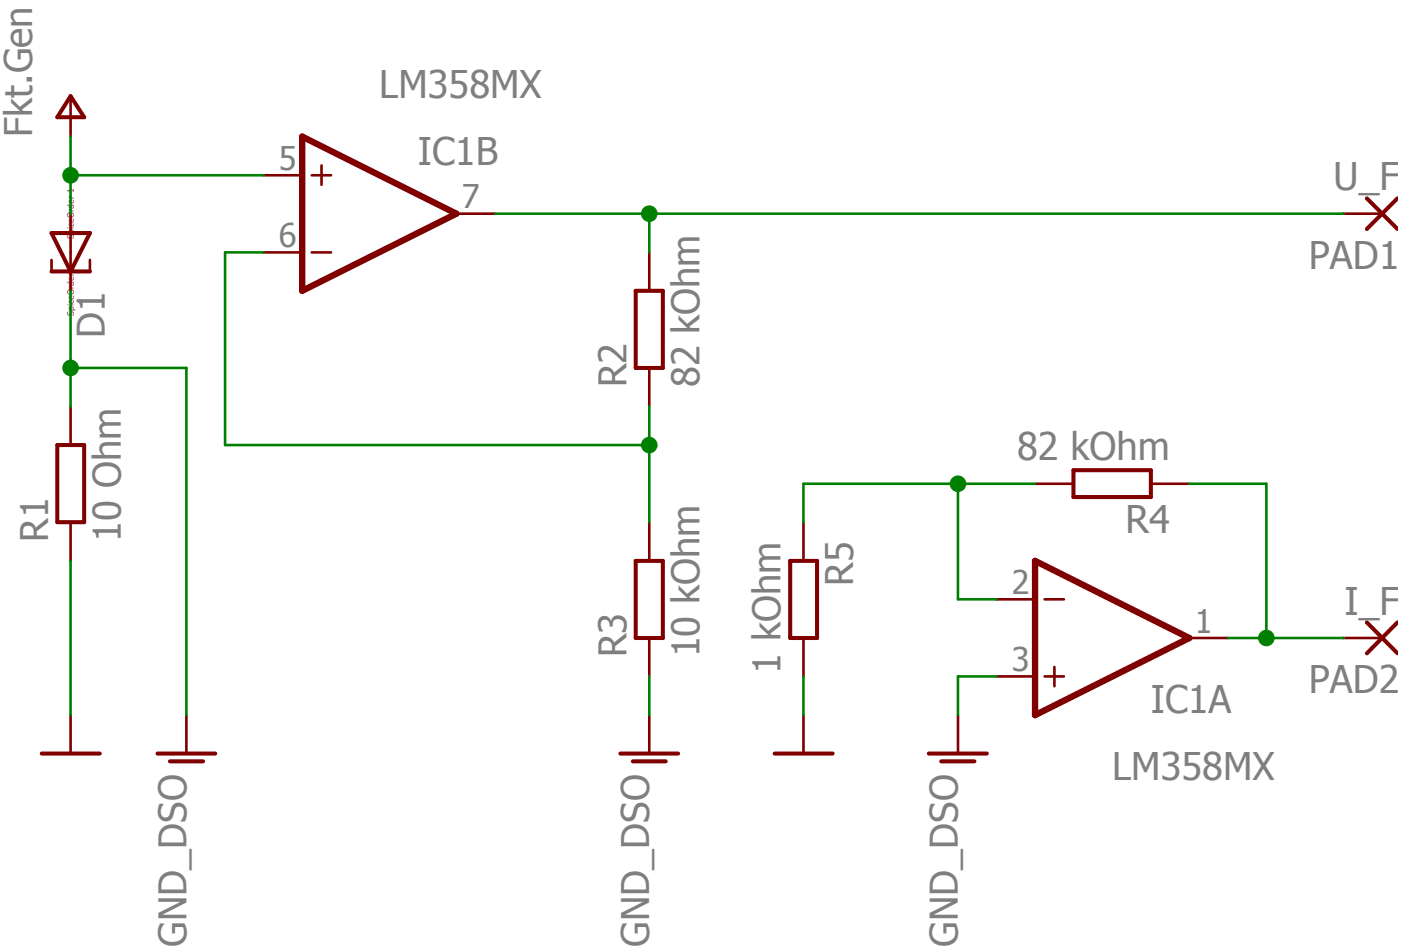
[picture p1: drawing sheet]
<svg xmlns="http://www.w3.org/2000/svg" width="205mm" height="140mm" viewBox="0 0 205 140" stroke-linecap="round" stroke-linejoin="round" font-family="sans-serif">
<g fill="none" stroke="#800000" stroke-width=".38">
<path d="M10.3 14.3v5.7M7.6 38.1v1.7M10.3 31.3v11.3M13.2 38.1v1.7M38.6 25.7h5.7M38.6 37h5.7M45.7 25.7h2.8M45.7 37h2.8M47.1 24.2v2.9M66.9 31.3h5.7M95.2 37v5.6M197 31.3h5.6"/>
<path d="M10.3 59.6v5.6M95.2 53.9v5.7M10.3 76.5v5.7M95.2 76.5v5.7M117.8 76.5v5.7M151.7 70.9h5.7M168.7 70.9h5.6M95.2 93.5v5.6M117.8 93.5v5.6M146.1 99.1h5.6M146.1 87.8h5.6M153.1 99.1h2.9"/>
<path d="M153.1 87.8h2.9M154.6 97.7v2.9M174.3 93.5h5.7M197 93.5h5.6M10.3 104.8v5.6M27.3 104.8v5.6M95.2 104.8v5.6M117.8 104.8v5.6M140.4 104.8v5.6"/>
</g>
<g fill="none" stroke="#800000" stroke-width=".59">
<path d="M10.3 14.1l2 3.1h-3.9zM7.6 34.2h5.6l-2.9 5.6zM7.6 39.8h5.6M200.4 29.1l4.5 4.5M204.9 29.1l-4.5 4.5M93.2 42.6h4v11.3h-4zM8.4 65.2h3.9v11.3h-3.9zM157.4 68.9h11.3v3.9h-11.3zM93.2 82.2h4v11.3h-4zM115.8 82.2h4v11.3h-4zM200.4 91.2l4.5 4.5M204.9 91.2l-4.5 4.5"/>
<path d="M6.1 110.4h8.5M23.1 110.4h8.5M24.9 111.6h4.9M91 110.4h8.4M92.8 111.6h4.8M113.6 110.4h8.5M136.2 110.4h8.5M138 111.6h4.9"/>
</g>
<path d="M44.3 20l22.6 11.3-22.6 11.3zM151.7 82.2l22.6 11.3-22.6 11.3z" fill="none" stroke="#800000" stroke-width=".93"/>
<path d="M10.3 20v11.3M10.3 25.7h28.3" fill="none" stroke="#008000" stroke-width=".38"/>
<circle cx="10.3" cy="25.7" r="1.14" fill="#008000"/>
<circle cx="10.3" cy="25.7" r="1.14" fill="none" stroke="#008000" stroke-width=".15"/>
<path d="M38.6 37h-5.6v28.2h62.2M95.2 59.6v16.9M10.3 82.2v22.6M117.8 99.1v5.7" fill="none" stroke="#008000" stroke-width=".38"/>
<circle cx="95.2" cy="65.2" r="1.14" fill="#008000"/>
<circle cx="95.2" cy="65.2" r="1.14" fill="none" stroke="#008000" stroke-width=".15"/>
<path d="M72.6 31.3h124.4M95.2 31.3v5.7" fill="none" stroke="#008000" stroke-width=".38"/>
<circle cx="95.2" cy="31.3" r="1.14" fill="#008000"/>
<circle cx="95.2" cy="31.3" r="1.14" fill="none" stroke="#008000" stroke-width=".15"/>
<path d="M174.3 70.9h11.4v22.6M180 93.5h17" fill="none" stroke="#008000" stroke-width=".38"/>
<circle cx="185.6" cy="93.5" r="1.14" fill="#008000"/>
<circle cx="185.6" cy="93.5" r="1.14" fill="none" stroke="#008000" stroke-width=".15"/>
<path d="M140.4 70.9v16.9h5.7M151.7 70.9h-33.9v5.6" fill="none" stroke="#008000" stroke-width=".38"/>
<circle cx="140.4" cy="70.9" r="1.14" fill="#008000"/>
<circle cx="140.4" cy="70.9" r="1.14" fill="none" stroke="#008000" stroke-width=".15"/>
<path d="M10.3 42.6v17M10.3 53.9h17" fill="none" stroke="#008000" stroke-width=".38"/>
<circle cx="10.3" cy="53.9" r="1.14" fill="#008000"/>
<circle cx="10.3" cy="53.9" r="1.14" fill="none" stroke="#008000" stroke-width=".15"/>
<path d="M27.3 53.9v50.9M95.2 99.1v5.7M146.1 99.1h-5.7v5.7" fill="none" stroke="#008000" stroke-width=".38"/>
<g font-size="5.6" fill="#7f7f7f">
<text x="55.6" y="14.3">LM358MX</text>
<text x="4.7" y="20" transform="rotate(-90 4.7 20)">Fkt.Gen</text>
<text x="61.3" y="24.2">IC1B</text>
<text x="195.5" y="27.9">U_F</text>
<text x="191.9" y="39.4">PAD1</text>
<text x="15.4" y="49.5" transform="rotate(-90 15.4 49.5)">D1</text>
<text x="91.8" y="56.8" transform="rotate(-90 91.8 56.8)">R2</text>
<text x="102.6" y="56.8" transform="rotate(-90 102.6 56.8)">82 kOhm</text>
<text x="149.1" y="67.5">82 kOhm</text>
<text x="7" y="79.4" transform="rotate(-90 7 79.4)">R1</text>
<text x="17.7" y="79.4" transform="rotate(-90 17.7 79.4)">10 Ohm</text>
<text x="165" y="78.2">R4</text>
<text x="125.1" y="85.9" transform="rotate(-90 125.1 85.9)">R5</text>
<text x="197.1" y="90.1">I_F</text>
<text x="91.8" y="96.3" transform="rotate(-90 91.8 96.3)">R3</text>
<text x="102.6" y="96.3" transform="rotate(-90 102.6 96.3)">10 kOhm</text>
<text x="114.4" y="98.7" transform="rotate(-90 114.4 98.7)">1 kOhm</text>
<text x="191.9" y="101.5">PAD2</text>
<text x="168.7" y="104.5">IC1A</text>
<text x="163" y="114.4">LM358MX</text>
<text x="27.3" y="138.7" transform="rotate(-90 27.3 138.7)">GND_DSO</text>
<text x="95.2" y="138.7" transform="rotate(-90 95.2 138.7)">GND_DSO</text>
<text x="140.4" y="138.7" transform="rotate(-90 140.4 138.7)">GND_DSO</text>
</g>
<g font-size="4.8" fill="#7f7f7f">
<text x="40.9" y="24.9">5</text>
<text x="67.7" y="30.5">7</text>
<text x="40.9" y="36.2">6</text>
<text x="148.3" y="87.1">2</text>
<text x="175.2" y="92.7">1</text>
<text x="148.3" y="98.4">3</text>
</g>
<g font-size="1.3" fill="#800080">
<text x="10.8" y="35" transform="rotate(-90 10.8 35)">SpiceOrder 1</text>
<text x="10.8" y="46.3" transform="rotate(-90 10.8 46.3)">SpiceOrder 2</text>
</g>
</svg>
